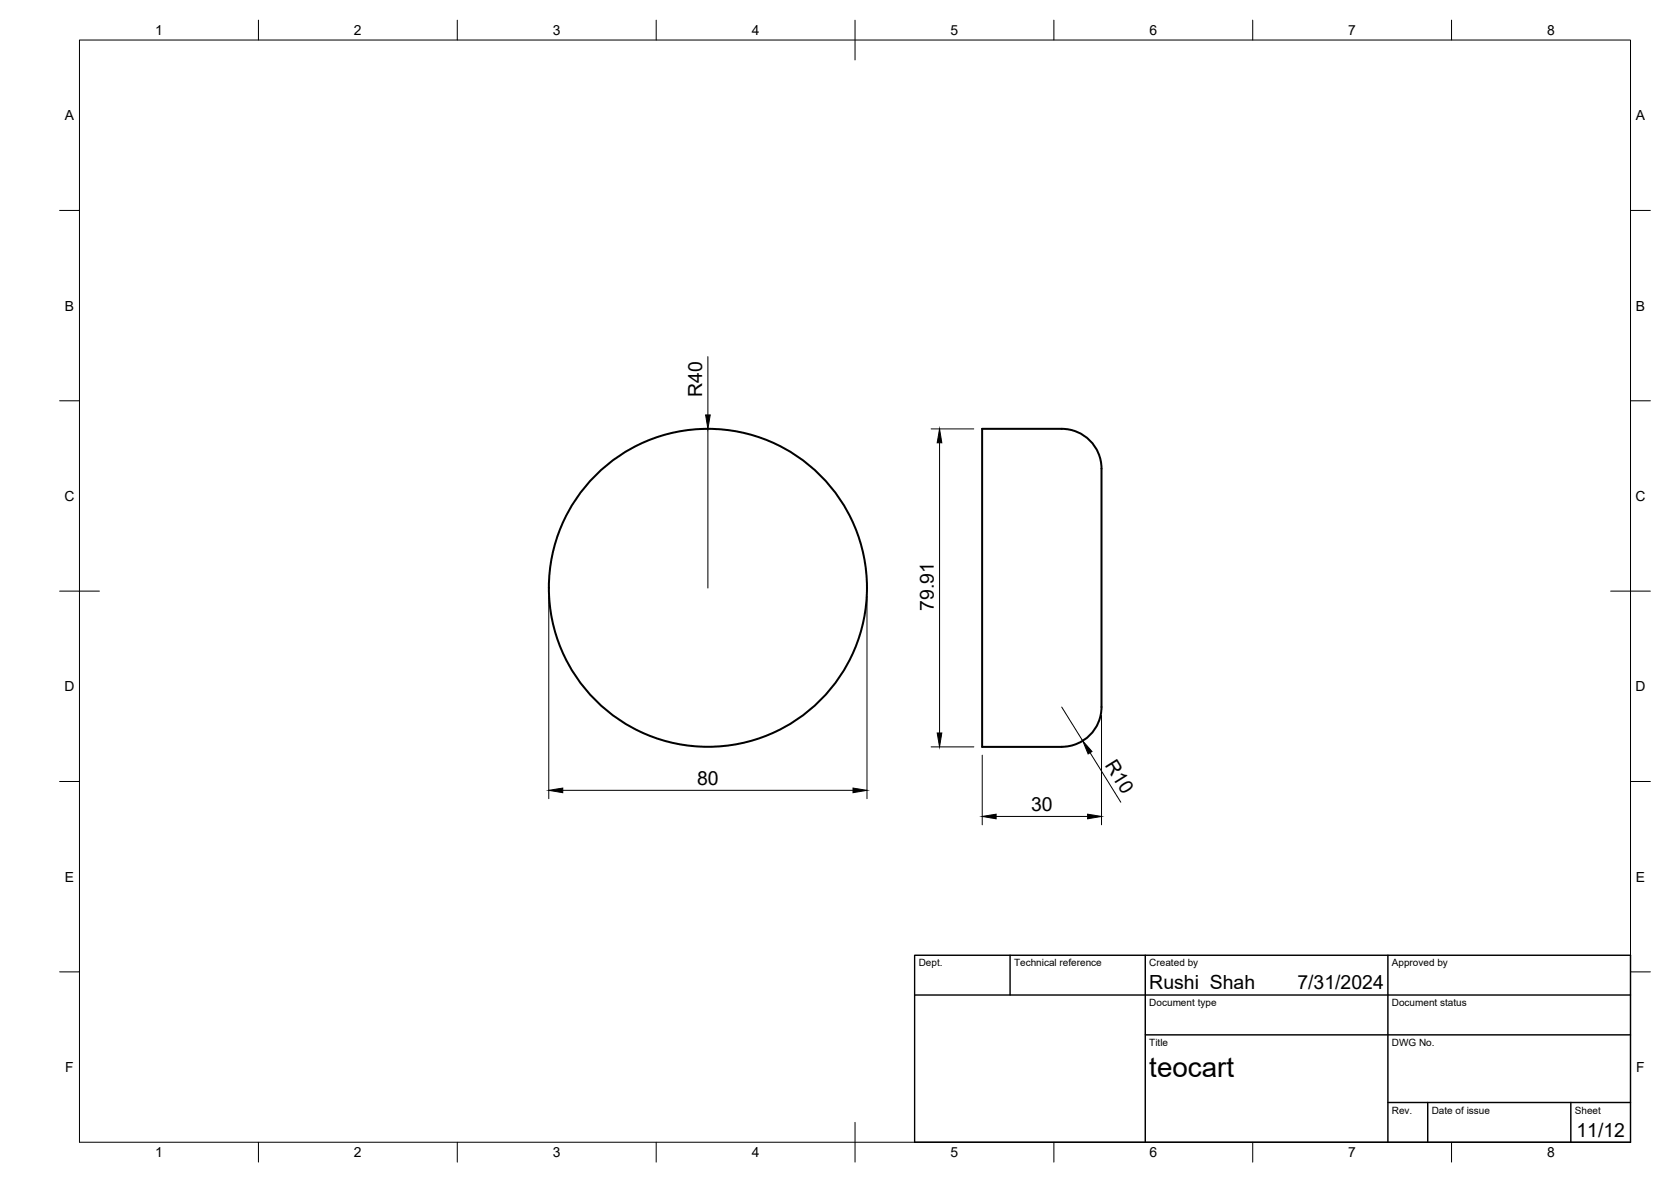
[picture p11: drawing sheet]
<svg xmlns="http://www.w3.org/2000/svg" width="420mm" height="297mm" viewBox="0 0 420 297" stroke-linecap="round" stroke-linejoin="round" font-family="sans-serif">
<!-- layer: Visible -->
<g fill="none" stroke="#000" stroke-width=".51">
<path d="M277 117.8v59.9M277 117.8a10 10 0 0 0-10-10h-20v79.9h20a10 10 0 0 0 10-10"/>
<circle cx="178" cy="147.7" r="40"/>
</g>
<!-- layer: BORDER -->
<g fill="none" stroke="#000" stroke-width=".25">
<path d="M20 10.1h390v276.9h-390zM65 5.1v5M115 5.1v5M165 5.1v5M215 5.1v10M265 5.1v5M315 5.1v5M365 5.1v5M15 52.9h5M410 52.9h5M15 100.7h5M410 100.7h5"/>
<path d="M15 148.6h10M405 148.6h10M15 196.4h5M410 196.4h5M15 244.2h5M410 244.2h5M65 287v5M115 287v5M165 287v5M215 282.1v9.9M265 287v5M315 287v5"/>
<path d="M365 287v5"/>
</g>
<!-- layer: TITLEBLOCK -->
<path d="M230 240.1h180v46.9h-180zM230 250h180M254 240.1v9.9M288 240.1v46.9M349 240.1v46.9M288 260.1h122M349 277.1h61M359 277.1v9.9M395 277.1v9.9" fill="none" stroke="#000" stroke-width=".36"/>
<!-- layer: FD_Dimensions -->
<g fill="none" stroke="#000" stroke-width=".25">
<path d="M178 89.6v14.7M178 107.8v40M178.1 107.8h-2.2M234.1 107.8h10.8M236.2 111.3v72.9M138 149.8v50.9M218 149.8v50.9M267 177.7l5.2 8.5M277 179.8v27.5M141.5 198.6h73M234.1 187.7h10.8M247 189.8v17.5"/>
<path d="M274.1 189.2l7.7 12.4M250.5 205.2h23"/>
</g>
<path d="M177.4 104.3h1.2l-.6 3.5zM236.2 107.8l.6 3.5h-1.2zM138 198.6l3.5-.6v1.2zM214.5 198l3.5 .6-3.5 .6zM235.6 184.2h1.2l-.6 3.5zM272.2 186.2l2.4 2.7-1 .6zM247 205.2l3.5-.6v1.2zM273.5 204.6l3.5 .6-3.5 .6z" fill="#000" stroke="#000" stroke-width=".25"/>
<text font-size="7" x="289" y="270.6">teocart</text>
<g font-size="4.9">
<text x="176.5" y="99.8" transform="rotate(-90 176.5 99.8)">R40</text>
<text x="234.8" y="153.5" transform="rotate(-90 234.8 153.5)">79.91</text>
<text x="175.3" y="197.2">80</text>
<text x="277.7" y="192.2" transform="rotate(58 277.7 192.2)">R10</text>
<text x="259.2" y="203.7">30</text>
<text x="289" y="248.5">Rushi Shah</text>
<text x="326.2" y="248.5">7/31/2024</text>
<text x="396.4" y="285.7">11/12</text>
</g>
<g font-size="3.5">
<text x="39" y="8.8">1</text>
<text x="89" y="8.8">2</text>
<text x="139" y="8.8">3</text>
<text x="189" y="8.8">4</text>
<text x="239" y="8.8">5</text>
<text x="289" y="8.8">6</text>
<text x="339" y="8.8">7</text>
<text x="389" y="8.8">8</text>
<text x="16.3" y="30.2">A</text>
<text x="411.3" y="30.2">A</text>
<text x="16.3" y="78">B</text>
<text x="411.3" y="78">B</text>
<text x="16.2" y="125.9">C</text>
<text x="411.2" y="125.9">C</text>
<text x="16.2" y="173.7">D</text>
<text x="411.2" y="173.7">D</text>
<text x="16.3" y="221.6">E</text>
<text x="411.3" y="221.6">E</text>
<text x="16.4" y="269.4">F</text>
<text x="411.4" y="269.4">F</text>
<text x="39" y="290.8">1</text>
<text x="89" y="290.8">2</text>
<text x="139" y="290.8">3</text>
<text x="189" y="290.8">4</text>
<text x="239" y="290.8">5</text>
<text x="289" y="290.8">6</text>
<text x="339" y="290.8">7</text>
<text x="389" y="290.8">8</text>
</g>
<g font-size="2.5">
<text x="231" y="242.9">Dept.</text>
<text x="255" y="242.9">Technical reference</text>
<text x="289" y="242.9">Created by</text>
<text x="350" y="242.9">Approved by</text>
<text x="289" y="252.8">Document type</text>
<text x="350" y="252.8">Document status</text>
<text x="289" y="262.9">Title</text>
<text x="350" y="262.9">DWG No.</text>
<text x="350" y="279.9">Rev.</text>
<text x="360" y="279.9">Date of issue</text>
<text x="396" y="279.9">Sheet</text>
</g>
</svg>
